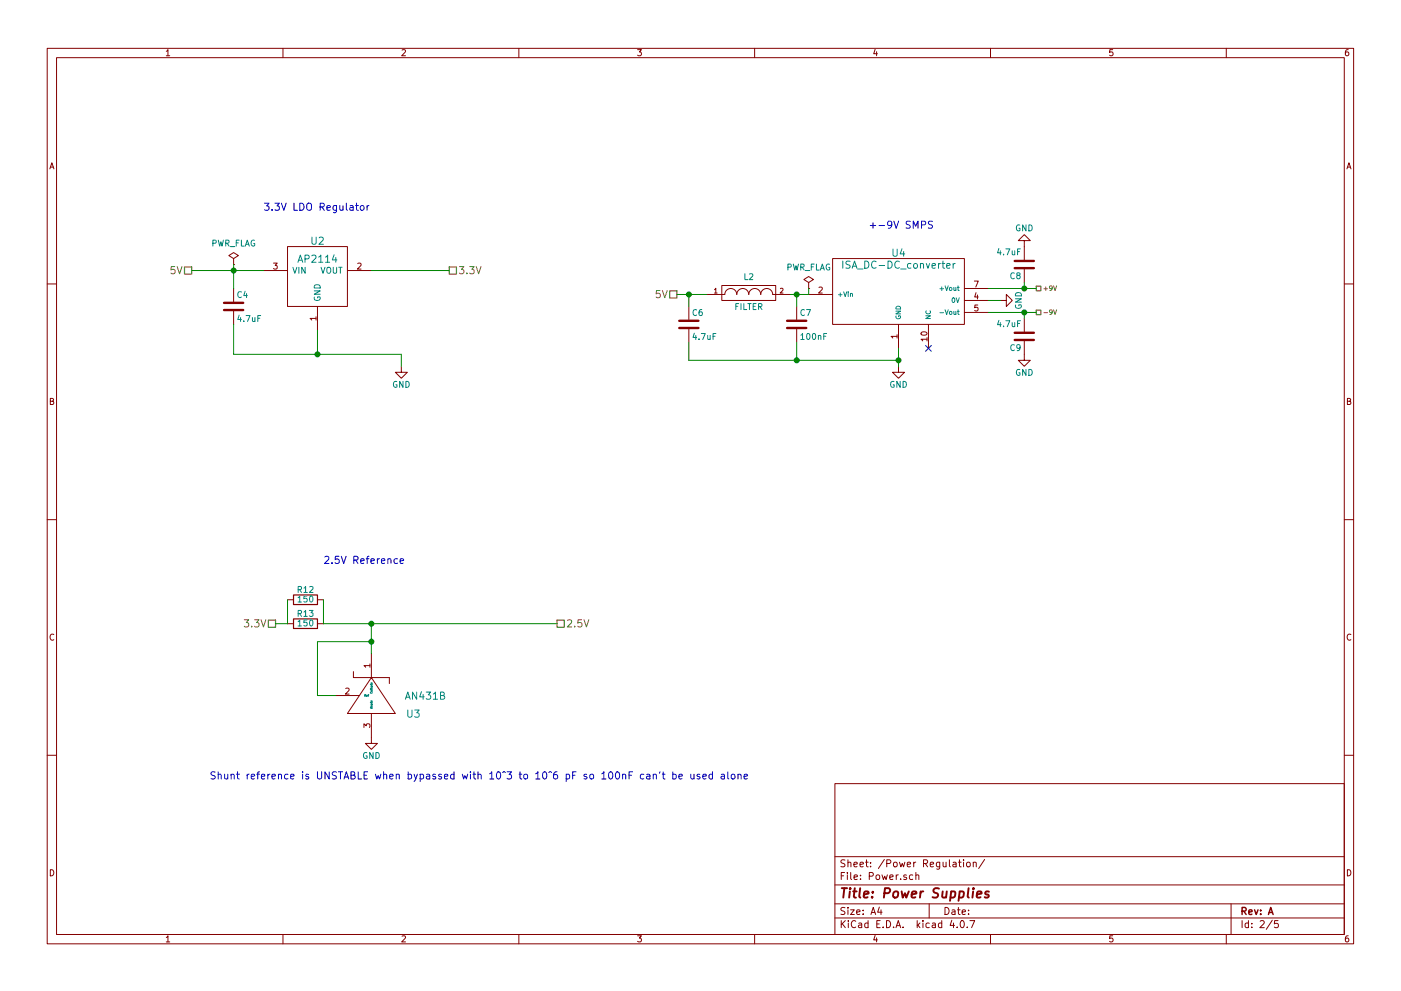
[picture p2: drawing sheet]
EESchema Schematic File Version 2
LIBS:power
LIBS:device
LIBS:transistors
LIBS:conn
LIBS:linear
LIBS:regul
LIBS:74xx
LIBS:cmos4000
LIBS:adc-dac
LIBS:memory
LIBS:xilinx
LIBS:microcontrollers
LIBS:dsp
LIBS:microchip
LIBS:analog_switches
LIBS:motorola
LIBS:texas
LIBS:intel
LIBS:audio
LIBS:interface
LIBS:digital-audio
LIBS:philips
LIBS:display
LIBS:cypress
LIBS:siliconi
LIBS:opto
LIBS:atmel
LIBS:contrib
LIBS:valves
LIBS:Personal library
LIBS:Helios-cache
EELAYER 25 0
EELAYER END
$Descr A4 11693 8268
encoding utf-8
Sheet 2 5
Title "Power Supplies"
Date ""
Rev "A"
Comp ""
Comment1 ""
Comment2 ""
Comment3 ""
Comment4 ""
$EndDescr
$Comp
L AP2114 U2
U 1 1
P 2650 2350
F 0 "U2" H 2650 2700 60  0000 C CNN
F 1 "AP2114" H 2650 2550 60  0000 C CNN
F 2 "TO_SOT_Packages_SMD:SOT-223" H 2650 2350 60  0001 C CNN
F 3 "" H 2650 2350 60  0000 C CNN
	1    2650 2350
	1    0    0    -1  
$EndComp
Text HLabel 1600 2250 0    60   UnSpc ~ 0
5V
Text HLabel 3750 2250 2    60   UnSpc ~ 0
3.3V
$Comp
L R R13
U 1 1
P 2550 5200
F 0 "R13" V 2630 5200 50  0000 C CNN
F 1 "150" V 2550 5200 50  0000 C CNN
F 2 "Resistors_SMD:R_0603" V 2480 5200 50  0001 C CNN
F 3 "" H 2550 5200 50  0000 C CNN
	1    2550 5200
	0    -1   -1   0   
$EndComp
$Comp
L GND #PWR7
U 1 1
P 3100 6150
F 0 "#PWR7" H 3100 5900 50  0001 C CNN
F 1 "GND" H 3100 6000 50  0000 C CNN
F 2 "" H 3100 6150 50  0000 C CNN
F 3 "" H 3100 6150 50  0000 C CNN
	1    3100 6150
	1    0    0    -1  
$EndComp
Text HLabel 4650 5200 2    60   UnSpc ~ 0
2.5V
Text HLabel 2300 5200 0    60   UnSpc ~ 0
3.3V
Text HLabel 5650 2450 0    60   UnSpc ~ 0
5V
$Comp
L GND #PWR9
U 1 1
P 7500 3050
F 0 "#PWR9" H 7500 2800 50  0001 C CNN
F 1 "GND" H 7500 2900 50  0000 C CNN
F 2 "" H 7500 3050 50  0000 C CNN
F 3 "" H 7500 3050 50  0000 C CNN
	1    7500 3050
	1    0    0    -1  
$EndComp
$Comp
L GND #PWR10
U 1 1
P 8350 2500
F 0 "#PWR10" H 8350 2250 50  0001 C CNN
F 1 "GND" H 8350 2350 50  0000 C CNN
F 2 "" H 8350 2500 50  0000 C CNN
F 3 "" H 8350 2500 50  0000 C CNN
	1    8350 2500
	0    -1   -1   0   
$EndComp
Text HLabel 8650 2400 2    39   UnSpc ~ 0
+9V
Text HLabel 8650 2600 2    39   UnSpc ~ 0
-9V
$Comp
L GND #PWR12
U 1 1
P 8550 2950
F 0 "#PWR12" H 8550 2700 50  0001 C CNN
F 1 "GND" H 8550 2800 50  0000 C CNN
F 2 "" H 8550 2950 50  0000 C CNN
F 3 "" H 8550 2950 50  0000 C CNN
	1    8550 2950
	1    0    0    -1  
$EndComp
$Comp
L GND #PWR11
U 1 1
P 8550 2050
F 0 "#PWR11" H 8550 1800 50  0001 C CNN
F 1 "GND" H 8550 1900 50  0000 C CNN
F 2 "" H 8550 2050 50  0000 C CNN
F 3 "" H 8550 2050 50  0000 C CNN
	1    8550 2050
	-1   0    0    1   
$EndComp
Text Notes 2200 1750 0    60   ~ 0
3.3V LDO Regulator\n
Text Notes 7250 1900 0    60   ~ 0
+-9V SMPS\n
Text Notes 2700 4700 0    60   ~ 0
2.5V Reference\n
$Comp
L ISA_DC-DC_converter U4
U 1 1
P 7500 2600
F 0 "U4" H 7500 3100 60  0000 C CNN
F 1 "ISA_DC-DC_converter" H 7500 3000 60  0000 C CNN
F 2 "personal:10-SMD-6" H 7500 2600 60  0001 C CNN
F 3 "" H 7500 2600 60  0000 C CNN
	1    7500 2600
	1    0    0    -1  
$EndComp
NoConn ~ 7750 2900
$Comp
L C C8
U 1 1
P 8550 2200
F 0 "C8" H 8575 2300 50  0000 L CNN
F 1 "4.7uF" H 8575 2100 50  0000 L CNN
F 2 "Capacitors_SMD:c_elec_4x5.3" H 8588 2050 50  0001 C CNN
F 3 "" H 8550 2200 50  0000 C CNN
	1    8550 2200
	-1   0    0    1   
$EndComp
$Comp
L C C9
U 1 1
P 8550 2800
F 0 "C9" H 8575 2900 50  0000 L CNN
F 1 "4.7uF" H 8575 2700 50  0000 L CNN
F 2 "Capacitors_SMD:c_elec_4x5.3" H 8588 2650 50  0001 C CNN
F 3 "" H 8550 2800 50  0000 C CNN
	1    8550 2800
	-1   0    0    1   
$EndComp
$Comp
L C C6
U 1 1
P 5750 2700
F 0 "C6" H 5775 2800 50  0000 L CNN
F 1 "4.7uF" H 5775 2600 50  0000 L CNN
F 2 "Capacitors_SMD:c_elec_4x5.3" H 5788 2550 50  0001 C CNN
F 3 "" H 5750 2700 50  0000 C CNN
	1    5750 2700
	1    0    0    -1  
$EndComp
$Comp
L C C4
U 1 1
P 1950 2550
F 0 "C4" H 1975 2650 50  0000 L CNN
F 1 "4.7uF" H 1975 2450 50  0000 L CNN
F 2 "Capacitors_SMD:c_elec_4x5.3" H 1988 2400 50  0001 C CNN
F 3 "" H 1950 2550 50  0000 C CNN
	1    1950 2550
	1    0    0    -1  
$EndComp
$Comp
L GND #PWR8
U 1 1
P 3350 3050
F 0 "#PWR8" H 3350 2800 50  0001 C CNN
F 1 "GND" H 3350 2900 50  0000 C CNN
F 2 "" H 3350 3050 50  0000 C CNN
F 3 "" H 3350 3050 50  0000 C CNN
	1    3350 3050
	1    0    0    -1  
$EndComp
Text Notes 1750 6500 0    60   ~ 0
Shunt reference is UNSTABLE when bypassed with 10^3 to 10^6 pF so 100nF can't be used alone
$Comp
L PWR_FLAG #FLG1
U 1 1
P 1950 2200
F 0 "#FLG1" H 1950 2295 50  0001 C CNN
F 1 "PWR_FLAG" H 1950 2380 50  0000 C CNN
F 2 "" H 1950 2200 50  0000 C CNN
F 3 "" H 1950 2200 50  0000 C CNN
	1    1950 2200
	1    0    0    -1  
$EndComp
$Comp
L AN431B U3
U 1 1
P 3100 5950
F 0 "U3" H 3450 5950 60  0000 C CNN
F 1 "AN431B" H 3550 6100 60  0000 C CNN
F 2 "TO_SOT_Packages_SMD:SOT-23" H 3100 5950 60  0001 C CNN
F 3 "" H 3100 5950 60  0000 C CNN
	1    3100 5950
	1    0    0    -1  
$EndComp
$Comp
L R R12
U 1 1
P 2550 5000
F 0 "R12" V 2630 5000 50  0000 C CNN
F 1 "150" V 2550 5000 50  0000 C CNN
F 2 "Resistors_SMD:R_0603" V 2480 5000 50  0001 C CNN
F 3 "" H 2550 5000 50  0000 C CNN
	1    2550 5000
	0    -1   -1   0   
$EndComp
$Comp
L FILTER L2
U 1 1
P 6250 2450
F 0 "L2" H 6250 2600 50  0000 C CNN
F 1 "FILTER" H 6250 2350 50  0000 C CNN
F 2 "Resistors_SMD:R_0603" H 6250 2450 50  0001 C CNN
F 3 "" H 6250 2450 50  0000 C CNN
	1    6250 2450
	1    0    0    -1  
$EndComp
Wire Wire Line
	1600 2250 2200 2250
Wire Wire Line
	1950 2200 1950 2400
Connection ~ 1950 2250
Wire Wire Line
	1950 2700 1950 2950
Wire Wire Line
	3100 2250 3750 2250
Wire Wire Line
	2700 5200 4650 5200
Wire Wire Line
	3100 5200 3100 5450
Wire Wire Line
	3100 5350 2650 5350
Wire Wire Line
	2650 5350 2650 5800
Wire Wire Line
	2650 5800 2800 5800
Connection ~ 3100 5350
Connection ~ 3100 5200
Wire Wire Line
	2400 5200 2300 5200
Wire Wire Line
	5750 3000 7500 3000
Wire Wire Line
	7500 2900 7500 3050
Connection ~ 7500 3000
Wire Wire Line
	8250 2400 8650 2400
Wire Wire Line
	8250 2600 8650 2600
Wire Wire Line
	8250 2500 8350 2500
Wire Wire Line
	8550 2350 8550 2400
Connection ~ 8550 2400
Wire Wire Line
	8550 2650 8550 2600
Connection ~ 8550 2600
Wire Wire Line
	3350 2950 3350 3050
Wire Wire Line
	2650 2750 2650 2950
Connection ~ 2650 2950
Wire Wire Line
	2400 5000 2400 5200
Wire Wire Line
	2700 5000 2700 5200
Wire Wire Line
	6750 2450 6600 2450
Wire Wire Line
	5750 3000 5750 2850
Wire Wire Line
	5750 2550 5750 2450
Wire Wire Line
	5650 2450 5900 2450
Connection ~ 5750 2450
$Comp
L C C7
U 1 1
P 6650 2700
F 0 "C7" H 6675 2800 50  0000 L CNN
F 1 "100nF" H 6675 2600 50  0000 L CNN
F 2 "Capacitors_SMD:C_0402" H 6688 2550 50  0001 C CNN
F 3 "" H 6650 2700 50  0000 C CNN
	1    6650 2700
	1    0    0    -1  
$EndComp
Wire Wire Line
	6650 2550 6650 2450
Connection ~ 6650 2450
Wire Wire Line
	6650 2850 6650 3000
Connection ~ 6650 3000
$Comp
L PWR_FLAG #FLG2
U 1 1
P 6750 2400
F 0 "#FLG2" H 6750 2495 50  0001 C CNN
F 1 "PWR_FLAG" H 6750 2580 50  0000 C CNN
F 2 "" H 6750 2400 50  0000 C CNN
F 3 "" H 6750 2400 50  0000 C CNN
	1    6750 2400
	1    0    0    -1  
$EndComp
Wire Wire Line
	6750 2400 6750 2450
Wire Wire Line
	1950 2950 3350 2950
$EndSCHEMATC
